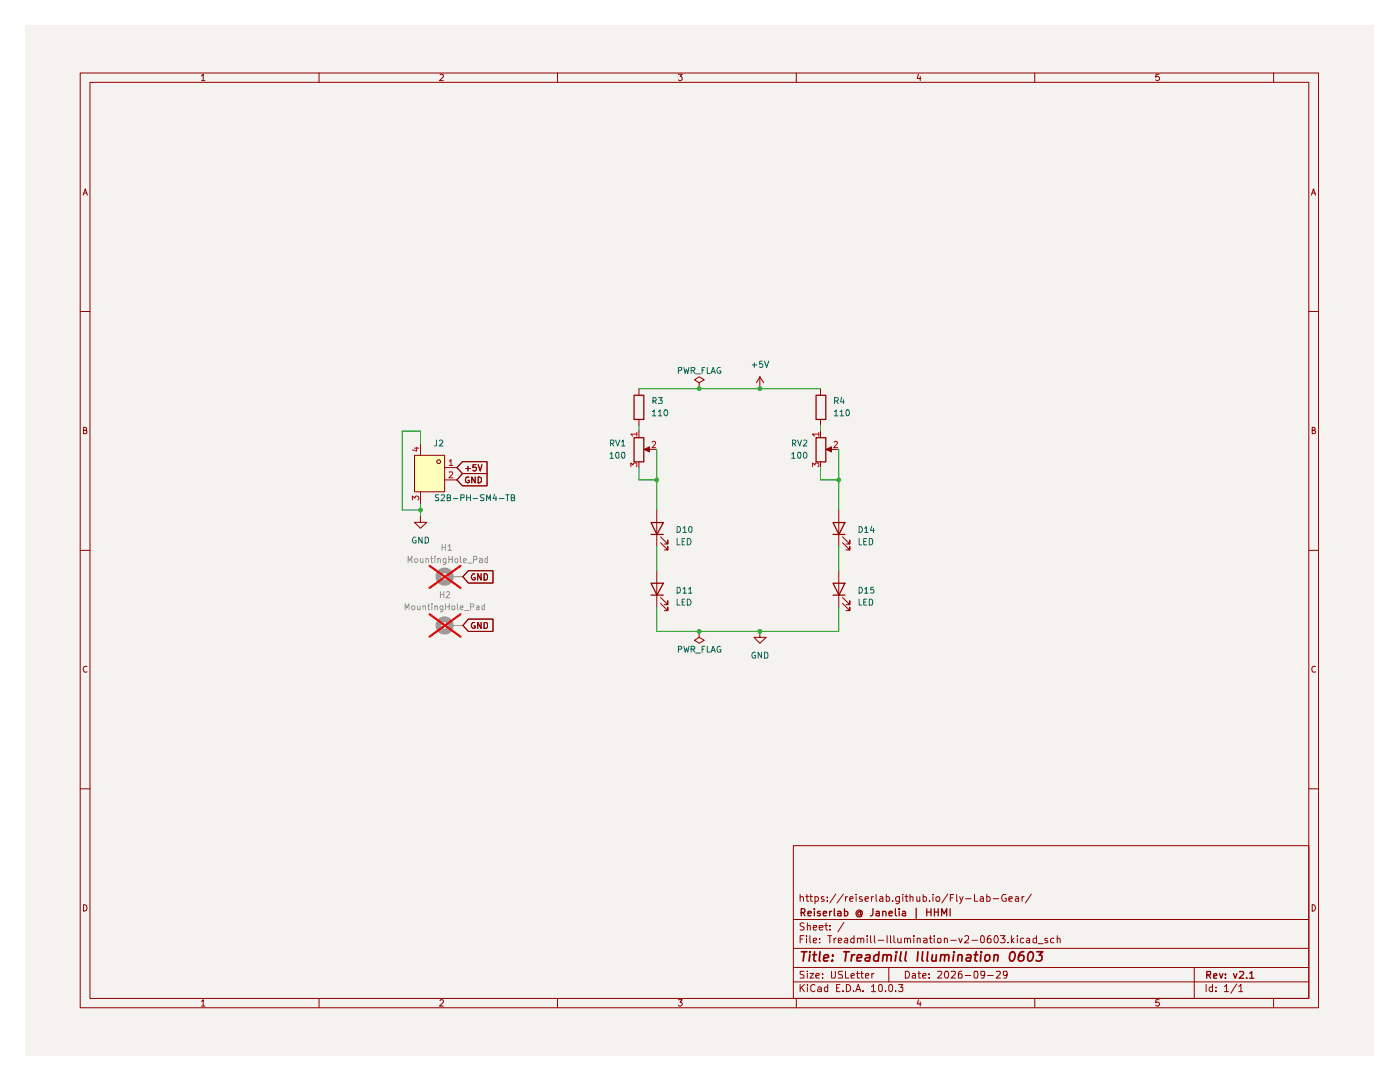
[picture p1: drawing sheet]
(kicad_sch
 (version 20260306)
 (generator "eeschema")
 (generator_version "10.0")
 (paper "USLetter")
 (title_block
  (title "Treadmill Illumination 0603")
  (date "2026-09-29")
  (rev "v2.1")
  (company "Reiserlab @ Janelia | HHMI")
  (comment 1 "https://reiserlab.github.io/Fly-Lab-Gear/"))
 (lib_symbols
  (symbol "Device:LED"
   (pin_numbers (hide yes))
   (pin_names
    (offset 1.016) (hide yes)) (exclude_from_sim no) (in_bom yes) (on_board yes)
   (in_pos_files yes)
   (duplicate_pin_numbers_are_jumpers no)
   (property "Reference" "D" (at 0 2.54 0) (show_name no) (do_not_autoplace no) (effects (font (size 1.27 1.27))))
   (property "Value" "LED" (at 0 -2.54 0) (show_name no) (do_not_autoplace no) (effects (font (size 1.27 1.27))))
   (property "Footprint" "" (at 0 0 0) (show_name no) (do_not_autoplace no) (hide yes) (effects (font (size 1.27 1.27))))
   (property "Datasheet" "" (at 0 0 0) (show_name no) (do_not_autoplace no) (hide yes) (effects (font (size 1.27 1.27))))
   (property "Description" "Light emitting diode" (at 0 0 0) (show_name no) (do_not_autoplace no) (hide yes) (effects (font (size 1.27 1.27))))
   (property "Sim.Pins" "1=K 2=A" (at 0 0 0) (show_name no) (do_not_autoplace no) (hide yes) (effects (font (size 1.27 1.27))))
   (symbol "LED_0_1"
    (polyline (pts (xy -3.048 -0.762) (xy -4.572 -2.286) (xy -3.81 -2.286) (xy -4.572 -2.286) (xy -4.572 -1.524)) (stroke (width 0) (type default)) (fill (type none)))
    (polyline (pts (xy -1.778 -0.762) (xy -3.302 -2.286) (xy -2.54 -2.286) (xy -3.302 -2.286) (xy -3.302 -1.524)) (stroke (width 0) (type default)) (fill (type none)))
    (polyline (pts (xy -1.27 0) (xy 1.27 0)) (stroke (width 0) (type default)) (fill (type none)))
    (polyline (pts (xy -1.27 -1.27) (xy -1.27 1.27)) (stroke (width 0.254) (type default)) (fill (type none)))
    (polyline (pts (xy 1.27 -1.27) (xy 1.27 1.27) (xy -1.27 0) (xy 1.27 -1.27)) (stroke (width 0.254) (type default)) (fill (type none))))
   (symbol "LED_1_1"
    (pin passive line (at -3.81 0 0) (length 2.54) (name "K" (effects (font (size 1.27 1.27)))) (number "1" (effects (font (size 1.27 1.27)))))
    (pin passive line (at 3.81 0 180) (length 2.54) (name "A" (effects (font (size 1.27 1.27)))) (number "2" (effects (font (size 1.27 1.27))))))
   (embedded_fonts no))
  (symbol "Device:R"
   (pin_numbers (hide yes))
   (pin_names
    (offset 0)) (exclude_from_sim no) (in_bom yes) (on_board yes)
   (in_pos_files yes)
   (duplicate_pin_numbers_are_jumpers no)
   (property "Reference" "R" (at 2.032 0 90) (show_name no) (do_not_autoplace no) (effects (font (size 1.27 1.27))))
   (property "Value" "R" (at 0 0 90) (show_name no) (do_not_autoplace no) (effects (font (size 1.27 1.27))))
   (property "Footprint" "" (at -1.778 0 90) (show_name no) (do_not_autoplace no) (hide yes) (effects (font (size 1.27 1.27))))
   (property "Datasheet" "" (at 0 0 0) (show_name no) (do_not_autoplace no) (hide yes) (effects (font (size 1.27 1.27))))
   (property "Description" "Resistor" (at 0 0 0) (show_name no) (do_not_autoplace no) (hide yes) (effects (font (size 1.27 1.27))))
   (symbol "R_0_1"
    (rectangle (start -1.016 -2.54) (end 1.016 2.54) (stroke (width 0.254) (type default)) (fill (type none))))
   (symbol "R_1_1"
    (pin passive line (at 0 3.81 270) (length 1.27) (name "" (effects (font (size 1.27 1.27)))) (number "1" (effects (font (size 1.27 1.27)))))
    (pin passive line (at 0 -3.81 90) (length 1.27) (name "" (effects (font (size 1.27 1.27)))) (number "2" (effects (font (size 1.27 1.27))))))
   (embedded_fonts no))
  (symbol "Device:R_Potentiometer"
   (pin_names
    (offset 1.016) (hide yes)) (exclude_from_sim no) (in_bom yes) (on_board yes)
   (in_pos_files yes)
   (duplicate_pin_numbers_are_jumpers no)
   (property "Reference" "RV" (at -4.445 0 90) (show_name no) (do_not_autoplace no) (effects (font (size 1.27 1.27))))
   (property "Value" "R_Potentiometer" (at -2.54 0 90) (show_name no) (do_not_autoplace no) (effects (font (size 1.27 1.27))))
   (property "Footprint" "" (at 0 0 0) (show_name no) (do_not_autoplace no) (hide yes) (effects (font (size 1.27 1.27))))
   (property "Datasheet" "" (at 0 0 0) (show_name no) (do_not_autoplace no) (hide yes) (effects (font (size 1.27 1.27))))
   (property "Description" "Potentiometer" (at 0 0 0) (show_name no) (do_not_autoplace no) (hide yes) (effects (font (size 1.27 1.27))))
   (property "Sim.Device" "R" (at 0 0 0) (show_name no) (do_not_autoplace no) (hide yes) (effects (font (size 1.27 1.27))))
   (property "Sim.Type" "POT" (at 0 0 0) (show_name no) (do_not_autoplace no) (hide yes) (effects (font (size 1.27 1.27))))
   (property "Sim.Pins" "1=r0 2=wiper 3=r1" (at 0 0 0) (show_name no) (do_not_autoplace no) (hide yes) (effects (font (size 1.27 1.27))))
   (symbol "R_Potentiometer_0_1"
    (rectangle (start 1.016 2.54) (end -1.016 -2.54) (stroke (width 0.254) (type default)) (fill (type none)))
    (polyline (pts (xy 1.143 0) (xy 2.286 0.508) (xy 2.286 -0.508) (xy 1.143 0)) (stroke (width 0) (type default)) (fill (type outline)))
    (polyline (pts (xy 2.54 0) (xy 1.524 0)) (stroke (width 0) (type default)) (fill (type none))))
   (symbol "R_Potentiometer_1_1"
    (pin passive line (at 0 3.81 270) (length 1.27) (name "1" (effects (font (size 1.27 1.27)))) (number "1" (effects (font (size 1.27 1.27)))))
    (pin passive line (at 3.81 0 180) (length 1.27) (name "2" (effects (font (size 1.27 1.27)))) (number "2" (effects (font (size 1.27 1.27)))))
    (pin passive line (at 0 -3.81 90) (length 1.27) (name "3" (effects (font (size 1.27 1.27)))) (number "3" (effects (font (size 1.27 1.27))))))
   (embedded_fonts no))
  (symbol "Mechanical:MountingHole_Pad"
   (pin_numbers (hide yes))
   (pin_names
    (offset 1.016) (hide yes)) (exclude_from_sim no) (in_bom no) (on_board yes)
   (in_pos_files yes)
   (duplicate_pin_numbers_are_jumpers no)
   (property "Reference" "H" (at 0 6.35 0) (show_name no) (do_not_autoplace no) (effects (font (size 1.27 1.27))))
   (property "Value" "MountingHole_Pad" (at 0 4.445 0) (show_name no) (do_not_autoplace no) (effects (font (size 1.27 1.27))))
   (property "Footprint" "" (at 0 0 0) (show_name no) (do_not_autoplace no) (hide yes) (effects (font (size 1.27 1.27))))
   (property "Datasheet" "" (at 0 0 0) (show_name no) (do_not_autoplace no) (hide yes) (effects (font (size 1.27 1.27))))
   (property "Description" "Mounting Hole with connection" (at 0 0 0) (show_name no) (do_not_autoplace no) (hide yes) (effects (font (size 1.27 1.27))))
   (symbol "MountingHole_Pad_0_1"
    (circle (center 0 1.27) (radius 1.27) (stroke (width 1.27) (type default)) (fill (type none))))
   (symbol "MountingHole_Pad_1_1"
    (pin input line (at 0 -2.54 90) (length 2.54) (name "1" (effects (font (size 1.27 1.27)))) (number "1" (effects (font (size 1.27 1.27))))))
   (embedded_fonts no))
  (symbol "connector-C295747:S2B-PH-SM4-TB"
   (pin_names
    (offset 1.016) (hide yes)) (exclude_from_sim no) (in_bom yes) (on_board yes)
   (in_pos_files yes)
   (duplicate_pin_numbers_are_jumpers no)
   (property "Reference" "J" (at 0 11.43 0) (show_name no) (do_not_autoplace no) (effects (font (size 1.27 1.27))))
   (property "Value" "S2B-PH-SM4-TB" (at 0 -11.43 0) (show_name no) (do_not_autoplace no) (effects (font (size 1.27 1.27))))
   (property "Footprint" "connector-C295747:CONN-SMD_P2.00_S2B-PH-SM4-TB-LF-SN" (at 0 -13.97 0) (show_name no) (do_not_autoplace no) (hide yes) (effects (font (size 1.27 1.27))))
   (property "Datasheet" "https://lcsc.com/product-detail/_JST-Sales-America_S2B-PH-SM4-TB-LF-SN_JST-Sales-America-S2B-PH-SM4-TB-LF-SN_C295747.html" (at 0 -16.51 0) (show_name no) (do_not_autoplace no) (hide yes) (effects (font (size 1.27 1.27))))
   (property "Description" "" (at 0 0 0) (show_name no) (do_not_autoplace no) (hide yes) (effects (font (size 1.27 1.27))))
   (property "Manufacturer" "JST" (at 0 -19.05 0) (show_name no) (do_not_autoplace no) (hide yes) (effects (font (size 1.27 1.27))))
   (property "MPN" "S2B-PH-SM4-TB(LF)(SN)" (at 0 -21.59 0) (show_name no) (do_not_autoplace no) (hide yes) (effects (font (size 1.27 1.27))))
   (property "LCSC" "C295747" (at 0 -24.13 0) (show_name no) (do_not_autoplace no) (hide yes) (effects (font (size 1.27 1.27))))
   (symbol "S2B-PH-SM4-TB_0_1"
    (rectangle (start -1.27 3.81) (end 5.08 -3.81) (stroke (width 0) (type default)) (fill (type background)))
    (circle (center 0 2.54) (radius 0.38) (stroke (width 0) (type default)) (fill (type none)))
    (pin passive line (at -3.81 1.27 0) (length 2.54) (name "1" (effects (font (size 1.27 1.27)))) (number "1" (effects (font (size 1.27 1.27)))))
    (pin passive line (at -3.81 -1.27 0) (length 2.54) (name "2" (effects (font (size 1.27 1.27)))) (number "2" (effects (font (size 1.27 1.27)))))
    (pin passive line (at 3.81 -6.35 90) (length 2.54) (name "3" (effects (font (size 1.27 1.27)))) (number "3" (effects (font (size 1.27 1.27)))))
    (pin passive line (at 3.81 6.35 270) (length 2.54) (name "4" (effects (font (size 1.27 1.27)))) (number "4" (effects (font (size 1.27 1.27))))))
   (embedded_fonts no))
  (symbol "power:+5V"
   (power global)
   (pin_numbers (hide yes))
   (pin_names
    (offset 0) (hide yes)) (exclude_from_sim no) (in_bom yes) (on_board yes)
   (in_pos_files yes)
   (duplicate_pin_numbers_are_jumpers no)
   (property "Reference" "#PWR" (at 0 -3.81 0) (show_name no) (do_not_autoplace no) (hide yes) (effects (font (size 1.27 1.27))))
   (property "Value" "+5V" (at 0 3.556 0) (show_name no) (do_not_autoplace no) (effects (font (size 1.27 1.27))))
   (property "Footprint" "" (at 0 0 0) (show_name no) (do_not_autoplace no) (hide yes) (effects (font (size 1.27 1.27))))
   (property "Datasheet" "" (at 0 0 0) (show_name no) (do_not_autoplace no) (hide yes) (effects (font (size 1.27 1.27))))
   (property "Description" "Power symbol creates a global label with name \"+5V\"" (at 0 0 0) (show_name no) (do_not_autoplace no) (hide yes) (effects (font (size 1.27 1.27))))
   (symbol "+5V_0_1"
    (polyline (pts (xy -0.762 1.27) (xy 0 2.54)) (stroke (width 0) (type default)) (fill (type none)))
    (polyline (pts (xy 0 2.54) (xy 0.762 1.27)) (stroke (width 0) (type default)) (fill (type none)))
    (polyline (pts (xy 0 0) (xy 0 2.54)) (stroke (width 0) (type default)) (fill (type none))))
   (symbol "+5V_1_1"
    (pin power_in line (at 0 0 90) (length 0) (name "" (effects (font (size 1.27 1.27)))) (number "1" (effects (font (size 1.27 1.27))))))
   (embedded_fonts no))
  (symbol "power:GND"
   (power global)
   (pin_numbers (hide yes))
   (pin_names
    (offset 0) (hide yes)) (exclude_from_sim no) (in_bom yes) (on_board yes)
   (in_pos_files yes)
   (duplicate_pin_numbers_are_jumpers no)
   (property "Reference" "#PWR" (at 0 -6.35 0) (show_name no) (do_not_autoplace no) (hide yes) (effects (font (size 1.27 1.27))))
   (property "Value" "GND" (at 0 -3.81 0) (show_name no) (do_not_autoplace no) (effects (font (size 1.27 1.27))))
   (property "Footprint" "" (at 0 0 0) (show_name no) (do_not_autoplace no) (hide yes) (effects (font (size 1.27 1.27))))
   (property "Datasheet" "" (at 0 0 0) (show_name no) (do_not_autoplace no) (hide yes) (effects (font (size 1.27 1.27))))
   (property "Description" "Power symbol creates a global label with name \"GND\" , ground" (at 0 0 0) (show_name no) (do_not_autoplace no) (hide yes) (effects (font (size 1.27 1.27))))
   (symbol "GND_0_1"
    (polyline (pts (xy 0 0) (xy 0 -1.27) (xy 1.27 -1.27) (xy 0 -2.54) (xy -1.27 -1.27) (xy 0 -1.27)) (stroke (width 0) (type default)) (fill (type none))))
   (symbol "GND_1_1"
    (pin power_in line (at 0 0 270) (length 0) (name "" (effects (font (size 1.27 1.27)))) (number "1" (effects (font (size 1.27 1.27))))))
   (embedded_fonts no))
  (symbol "power:PWR_FLAG"
   (power global)
   (pin_numbers (hide yes))
   (pin_names
    (offset 0) (hide yes)) (exclude_from_sim no) (in_bom yes) (on_board yes)
   (in_pos_files yes)
   (duplicate_pin_numbers_are_jumpers no)
   (property "Reference" "#FLG" (at 0 1.905 0) (show_name no) (do_not_autoplace no) (hide yes) (effects (font (size 1.27 1.27))))
   (property "Value" "PWR_FLAG" (at 0 3.81 0) (show_name no) (do_not_autoplace no) (effects (font (size 1.27 1.27))))
   (property "Footprint" "" (at 0 0 0) (show_name no) (do_not_autoplace no) (hide yes) (effects (font (size 1.27 1.27))))
   (property "Datasheet" "" (at 0 0 0) (show_name no) (do_not_autoplace no) (hide yes) (effects (font (size 1.27 1.27))))
   (property "Description" "Special symbol for telling ERC where power comes from" (at 0 0 0) (show_name no) (do_not_autoplace no) (hide yes) (effects (font (size 1.27 1.27))))
   (symbol "PWR_FLAG_0_0"
    (pin power_out line (at 0 0 90) (length 0) (name "" (effects (font (size 1.27 1.27)))) (number "1" (effects (font (size 1.27 1.27))))))
   (symbol "PWR_FLAG_0_1"
    (polyline (pts (xy 0 0) (xy 0 1.27) (xy -1.016 1.905) (xy 0 2.54) (xy 1.016 1.905) (xy 0 1.27)) (stroke (width 0) (type default)) (fill (type none))))
   (embedded_fonts no)))
 (junction
  (at 81.28 101.6)
  (diameter 0)
  (color 0 0 0 0))
 (junction
  (at 168.91 95.25)
  (diameter 0)
  (color 0 0 0 0))
 (junction
  (at 139.7 76.2)
  (diameter 0)
  (color 0 0 0 0))
 (junction
  (at 152.4 127)
  (diameter 0)
  (color 0 0 0 0))
 (junction
  (at 152.4 76.2)
  (diameter 0)
  (color 0 0 0 0))
 (junction
  (at 130.81 95.25)
  (diameter 0)
  (color 0 0 0 0))
 (junction
  (at 139.7 127)
  (diameter 0)
  (color 0 0 0 0))
 (wire
  (pts (xy 130.81 109.22) (xy 130.81 114.3))
  (stroke (width 0) (type default)))
 (wire
  (pts (xy 130.81 88.9) (xy 130.81 101.6))
  (stroke (width 0) (type default)))
 (wire
  (pts (xy 130.81 121.92) (xy 130.81 127))
  (stroke (width 0) (type default)))
 (wire
  (pts (xy 139.7 76.2) (xy 152.4 76.2))
  (stroke (width 0) (type default)))
 (wire
  (pts (xy 168.91 88.9) (xy 168.91 101.6))
  (stroke (width 0) (type default)))
 (wire
  (pts (xy 127 95.25) (xy 130.81 95.25))
  (stroke (width 0) (type default)))
 (wire
  (pts (xy 81.28 100.33) (xy 81.28 102.87))
  (stroke (width 0) (type default)))
 (wire
  (pts (xy 165.1 92.71) (xy 165.1 95.25))
  (stroke (width 0) (type default)))
 (wire
  (pts (xy 139.7 127) (xy 152.4 127))
  (stroke (width 0) (type default)))
 (wire
  (pts (xy 77.47 101.6) (xy 81.28 101.6))
  (stroke (width 0) (type default)))
 (wire
  (pts (xy 152.4 76.2) (xy 165.1 76.2))
  (stroke (width 0) (type default)))
 (wire
  (pts (xy 152.4 127) (xy 168.91 127))
  (stroke (width 0) (type default)))
 (wire
  (pts (xy 165.1 83.82) (xy 165.1 85.09))
  (stroke (width 0) (type default)))
 (wire
  (pts (xy 168.91 121.92) (xy 168.91 127))
  (stroke (width 0) (type default)))
 (wire
  (pts (xy 165.1 95.25) (xy 168.91 95.25))
  (stroke (width 0) (type default)))
 (wire
  (pts (xy 168.91 109.22) (xy 168.91 114.3))
  (stroke (width 0) (type default)))
 (wire
  (pts (xy 127 76.2) (xy 139.7 76.2))
  (stroke (width 0) (type default)))
 (wire
  (pts (xy 81.28 85.09) (xy 77.47 85.09))
  (stroke (width 0) (type default)))
 (wire
  (pts (xy 77.47 85.09) (xy 77.47 101.6))
  (stroke (width 0) (type default)))
 (wire
  (pts (xy 81.28 87.63) (xy 81.28 85.09))
  (stroke (width 0) (type default)))
 (wire
  (pts (xy 130.81 127) (xy 139.7 127))
  (stroke (width 0) (type default)))
 (wire
  (pts (xy 127 92.71) (xy 127 95.25))
  (stroke (width 0) (type default)))
 (wire
  (pts (xy 127 83.82) (xy 127 85.09))
  (stroke (width 0) (type default)))
 (global_label "+5V"
  (shape input)
  (at 88.9 92.71 0)
  (fields_autoplaced yes)
  (effects (font (size 1.27 1.27)) (justify left))
  (property "Intersheetrefs" "${INTERSHEET_REFS}" (at 95.7557 92.71 0) (hide yes) (show_name no) (do_not_autoplace no) (effects (font (size 1.27 1.27)) (justify left))))
 (global_label "GND"
  (shape input)
  (at 90.17 125.73 0)
  (fields_autoplaced yes)
  (effects (font (size 1.27 1.27)) (justify left))
  (property "Intersheetrefs" "${INTERSHEET_REFS}" (at 97.0257 125.73 0) (hide yes) (show_name no) (do_not_autoplace no) (effects (font (size 1.27 1.27)) (justify left))))
 (global_label "GND"
  (shape input)
  (at 90.17 115.57 0)
  (fields_autoplaced yes)
  (effects (font (size 1.27 1.27)) (justify left))
  (property "Intersheetrefs" "${INTERSHEET_REFS}" (at 97.0257 115.57 0) (hide yes) (show_name no) (do_not_autoplace no) (effects (font (size 1.27 1.27)) (justify left))))
 (global_label "GND"
  (shape input)
  (at 88.9 95.25 0)
  (fields_autoplaced yes)
  (effects (font (size 1.27 1.27)) (justify left))
  (property "Intersheetrefs" "${INTERSHEET_REFS}" (at 95.7557 95.25 0) (hide yes) (show_name no) (do_not_autoplace no) (effects (font (size 1.27 1.27)) (justify left))))
 (symbol
  (lib_id "power:+5V")
  (at 152.4 76.2 0)
  (unit 1)
  (body_style 1)
  (exclude_from_sim no)
  (in_bom yes)
  (on_board yes)
  (in_pos_files yes)
  (dnp no)
  (fields_autoplaced yes)
  (property "Reference" "#PWR03" (at 152.4 80.01 0) (hide yes) (show_name no) (do_not_autoplace no) (effects (font (size 1.27 1.27))))
  (property "Value" "+5V" (at 152.4 71.12 0) (show_name no) (do_not_autoplace no) (effects (font (size 1.27 1.27))))
  (property "Footprint" "" (at 152.4 76.2 0) (hide yes) (show_name no) (do_not_autoplace no) (effects (font (size 1.27 1.27))))
  (property "Datasheet" "" (at 152.4 76.2 0) (hide yes) (show_name no) (do_not_autoplace no) (effects (font (size 1.27 1.27))))
  (property "Description" "Power symbol creates a global label with name \"+5V\"" (at 152.4 76.2 0) (hide yes) (show_name no) (do_not_autoplace no) (effects (font (size 1.27 1.27))))
  (pin "1"))
 (symbol
  (lib_id "power:GND")
  (at 152.4 127 0)
  (unit 1)
  (body_style 1)
  (exclude_from_sim no)
  (in_bom yes)
  (on_board yes)
  (in_pos_files yes)
  (dnp no)
  (fields_autoplaced yes)
  (property "Reference" "#PWR01" (at 152.4 133.35 0) (hide yes) (show_name no) (do_not_autoplace no) (effects (font (size 1.27 1.27))))
  (property "Value" "GND" (at 152.4 132.08 0) (show_name no) (do_not_autoplace no) (effects (font (size 1.27 1.27))))
  (property "Footprint" "" (at 152.4 127 0) (hide yes) (show_name no) (do_not_autoplace no) (effects (font (size 1.27 1.27))))
  (property "Datasheet" "" (at 152.4 127 0) (hide yes) (show_name no) (do_not_autoplace no) (effects (font (size 1.27 1.27))))
  (property "Description" "Power symbol creates a global label with name \"GND\" , ground" (at 152.4 127 0) (hide yes) (show_name no) (do_not_autoplace no) (effects (font (size 1.27 1.27))))
  (pin "1"))
 (symbol
  (lib_id "Device:R")
  (at 127 80.01 0)
  (unit 1)
  (body_style 1)
  (exclude_from_sim no)
  (in_bom yes)
  (on_board yes)
  (in_pos_files yes)
  (dnp no)
  (fields_autoplaced yes)
  (property "Reference" "R3" (at 129.54 78.7399 0) (show_name no) (do_not_autoplace no) (effects (font (size 1.27 1.27)) (justify left)))
  (property "Value" "110" (at 129.54 81.2799 0) (show_name no) (do_not_autoplace no) (effects (font (size 1.27 1.27)) (justify left)))
  (property "Footprint" "Resistor_SMD:R_1206_3216Metric_Pad1.30x1.75mm_HandSolder" (at 125.222 80.01 90) (hide yes) (show_name no) (do_not_autoplace no) (effects (font (size 1.27 1.27))))
  (property "Datasheet" "" (at 127 80.01 0) (hide yes) (show_name no) (do_not_autoplace no) (effects (font (size 1.27 1.27))))
  (property "Description" "Resistor" (at 127 80.01 0) (hide yes) (show_name no) (do_not_autoplace no) (effects (font (size 1.27 1.27))))
  (property "LCSC" "C2933579" (at 127 80.01 0) (hide yes) (show_name no) (do_not_autoplace no) (effects (font (size 1.27 1.27))))
  (pin "2")
  (pin "1"))
 (symbol
  (lib_id "connector-C295747:S2B-PH-SM4-TB")
  (at 85.09 93.98 0)
  (mirror y)
  (unit 1)
  (body_style 1)
  (exclude_from_sim no)
  (in_bom yes)
  (on_board yes)
  (in_pos_files yes)
  (dnp no)
  (property "Reference" "J2" (at 85.09 87.63 0) (show_name no) (do_not_autoplace no) (effects (font (size 1.27 1.27))))
  (property "Value" "S2B-PH-SM4-TB" (at 92.71 99.06 0) (show_name no) (do_not_autoplace no) (effects (font (size 1.27 1.27))))
  (property "Footprint" "connector-C295747:CONN-SMD_P2.00_S2B-PH-SM4-TB-LF-SN" (at 85.09 93.98 0) (hide yes) (show_name no) (do_not_autoplace no) (effects (font (size 1.27 1.27))))
  (property "Datasheet" "https://lcsc.com/product-detail/_JST-Sales-America_S2B-PH-SM4-TB-LF-SN_JST-Sales-America-S2B-PH-SM4-TB-LF-SN_C295747.html" (at 85.09 93.98 0) (hide yes) (show_name no) (do_not_autoplace no) (effects (font (size 1.27 1.27))))
  (property "Description" "" (at 85.09 93.98 0) (hide yes) (show_name no) (do_not_autoplace no) (effects (font (size 1.27 1.27))))
  (property "Manufacturer" "JST" (at 85.09 93.98 0) (hide yes) (show_name no) (do_not_autoplace no) (effects (font (size 1.27 1.27))))
  (property "MPN" "S2B-PH-SM4-TB(LF)(SN)" (at 85.09 93.98 0) (hide yes) (show_name no) (do_not_autoplace no) (effects (font (size 1.27 1.27))))
  (property "LCSC" "C295747" (at 85.09 93.98 0) (hide yes) (show_name no) (do_not_autoplace no) (effects (font (size 1.27 1.27))))
  (pin "1")
  (pin "2")
  (pin "3")
  (pin "4"))
 (symbol
  (lib_id "Mechanical:MountingHole_Pad")
  (at 87.63 125.73 90)
  (unit 1)
  (body_style 1)
  (exclude_from_sim no)
  (in_bom no)
  (on_board yes)
  (in_pos_files yes)
  (dnp yes)
  (fields_autoplaced yes)
  (property "Reference" "H2" (at 86.36 119.38 90) (show_name no) (do_not_autoplace no) (effects (font (size 1.27 1.27))))
  (property "Value" "MountingHole_Pad" (at 86.36 121.92 90) (show_name no) (do_not_autoplace no) (effects (font (size 1.27 1.27))))
  (property "Footprint" "MountingHole:MountingHole_2.2mm_M2_Pad" (at 87.63 125.73 0) (hide yes) (show_name no) (do_not_autoplace no) (effects (font (size 1.27 1.27))))
  (property "Datasheet" "" (at 87.63 125.73 0) (hide yes) (show_name no) (do_not_autoplace no) (effects (font (size 1.27 1.27))))
  (property "Description" "Mounting Hole with connection" (at 87.63 125.73 0) (hide yes) (show_name no) (do_not_autoplace no) (effects (font (size 1.27 1.27))))
  (pin "1"))
 (symbol
  (lib_id "Device:R")
  (at 165.1 80.01 0)
  (unit 1)
  (body_style 1)
  (exclude_from_sim no)
  (in_bom yes)
  (on_board yes)
  (in_pos_files yes)
  (dnp no)
  (fields_autoplaced yes)
  (property "Reference" "R4" (at 167.64 78.7399 0) (show_name no) (do_not_autoplace no) (effects (font (size 1.27 1.27)) (justify left)))
  (property "Value" "110" (at 167.64 81.2799 0) (show_name no) (do_not_autoplace no) (effects (font (size 1.27 1.27)) (justify left)))
  (property "Footprint" "Resistor_SMD:R_1206_3216Metric_Pad1.30x1.75mm_HandSolder" (at 163.322 80.01 90) (hide yes) (show_name no) (do_not_autoplace no) (effects (font (size 1.27 1.27))))
  (property "Datasheet" "" (at 165.1 80.01 0) (hide yes) (show_name no) (do_not_autoplace no) (effects (font (size 1.27 1.27))))
  (property "Description" "Resistor" (at 165.1 80.01 0) (hide yes) (show_name no) (do_not_autoplace no) (effects (font (size 1.27 1.27))))
  (property "LCSC" "C2933579" (at 165.1 80.01 0) (hide yes) (show_name no) (do_not_autoplace no) (effects (font (size 1.27 1.27))))
  (pin "1")
  (pin "2"))
 (symbol
  (lib_id "power:GND")
  (at 81.28 102.87 0)
  (unit 1)
  (body_style 1)
  (exclude_from_sim no)
  (in_bom yes)
  (on_board yes)
  (in_pos_files yes)
  (dnp no)
  (fields_autoplaced yes)
  (property "Reference" "#PWR02" (at 81.28 109.22 0) (hide yes) (show_name no) (do_not_autoplace no) (effects (font (size 1.27 1.27))))
  (property "Value" "GND" (at 81.28 107.95 0) (show_name no) (do_not_autoplace no) (effects (font (size 1.27 1.27))))
  (property "Footprint" "" (at 81.28 102.87 0) (hide yes) (show_name no) (do_not_autoplace no) (effects (font (size 1.27 1.27))))
  (property "Datasheet" "" (at 81.28 102.87 0) (hide yes) (show_name no) (do_not_autoplace no) (effects (font (size 1.27 1.27))))
  (property "Description" "Power symbol creates a global label with name \"GND\" , ground" (at 81.28 102.87 0) (hide yes) (show_name no) (do_not_autoplace no) (effects (font (size 1.27 1.27))))
  (pin "1"))
 (symbol
  (lib_id "Device:R_Potentiometer")
  (at 165.1 88.9 0)
  (unit 1)
  (body_style 1)
  (exclude_from_sim no)
  (in_bom yes)
  (on_board yes)
  (in_pos_files yes)
  (dnp no)
  (fields_autoplaced yes)
  (property "Reference" "RV2" (at 162.56 87.6299 0) (show_name no) (do_not_autoplace no) (effects (font (size 1.27 1.27)) (justify right)))
  (property "Value" "100" (at 162.56 90.1699 0) (show_name no) (do_not_autoplace no) (effects (font (size 1.27 1.27)) (justify right)))
  (property "Footprint" "potentiometer-C48997897:C48997897" (at 165.1 88.9 0) (hide yes) (show_name no) (do_not_autoplace no) (effects (font (size 1.27 1.27))))
  (property "Datasheet" "" (at 165.1 88.9 0) (hide yes) (show_name no) (do_not_autoplace no) (effects (font (size 1.27 1.27))))
  (property "Description" "Potentiometer" (at 165.1 88.9 0) (hide yes) (show_name no) (do_not_autoplace no) (effects (font (size 1.27 1.27))))
  (property "Sim.Device" "R" (at 165.1 88.9 0) (hide yes) (show_name no) (do_not_autoplace no) (effects (font (size 1.27 1.27))))
  (property "Sim.Type" "POT" (at 165.1 88.9 0) (hide yes) (show_name no) (do_not_autoplace no) (effects (font (size 1.27 1.27))))
  (property "Sim.Pins" "1=r0 2=wiper 3=r1" (at 165.1 88.9 0) (hide yes) (show_name no) (do_not_autoplace no) (effects (font (size 1.27 1.27))))
  (property "LCSC" "C52033642" (at 165.1 88.9 0) (hide yes) (show_name no) (do_not_autoplace no) (effects (font (size 1.27 1.27))))
  (pin "3")
  (pin "2")
  (pin "1"))
 (symbol
  (lib_id "Device:LED")
  (at 168.91 118.11 90)
  (unit 1)
  (body_style 1)
  (exclude_from_sim no)
  (in_bom yes)
  (on_board yes)
  (in_pos_files yes)
  (dnp no)
  (fields_autoplaced yes)
  (property "Reference" "D15" (at 172.72 118.4274 90) (show_name no) (do_not_autoplace no) (effects (font (size 1.27 1.27)) (justify right)))
  (property "Value" "LED" (at 172.72 120.9674 90) (show_name no) (do_not_autoplace no) (effects (font (size 1.27 1.27)) (justify right)))
  (property "Footprint" "LED_SMD:LED_0603_1608Metric_Pad1.05x0.95mm_HandSolder" (at 168.91 118.11 0) (hide yes) (show_name no) (do_not_autoplace no) (effects (font (size 1.27 1.27))))
  (property "Datasheet" "" (at 168.91 118.11 0) (hide yes) (show_name no) (do_not_autoplace no) (effects (font (size 1.27 1.27))))
  (property "Description" "Light emitting diode" (at 168.91 118.11 0) (hide yes) (show_name no) (do_not_autoplace no) (effects (font (size 1.27 1.27))))
  (property "Sim.Pins" "1=K 2=A" (at 168.91 118.11 0) (hide yes) (show_name no) (do_not_autoplace no) (effects (font (size 1.27 1.27))))
  (property "Digikey" "" (at 168.91 118.11 90) (hide yes) (show_name no) (do_not_autoplace no) (effects (font (size 1.27 1.27))))
  (property "LCSC" "C965885" (at 168.91 118.11 90) (hide yes) (show_name no) (do_not_autoplace no) (effects (font (size 1.27 1.27))))
  (pin "1")
  (pin "2"))
 (symbol
  (lib_id "power:PWR_FLAG")
  (at 139.7 76.2 0)
  (unit 1)
  (body_style 1)
  (exclude_from_sim no)
  (in_bom yes)
  (on_board yes)
  (in_pos_files yes)
  (dnp no)
  (property "Reference" "#FLG01" (at 139.7 74.295 0) (hide yes) (show_name no) (do_not_autoplace no) (effects (font (size 1.27 1.27))))
  (property "Value" "PWR_FLAG" (at 139.7 72.39 0) (show_name no) (do_not_autoplace no) (effects (font (size 1.27 1.27))))
  (property "Footprint" "" (at 139.7 76.2 0) (hide yes) (show_name no) (do_not_autoplace no) (effects (font (size 1.27 1.27))))
  (property "Datasheet" "" (at 139.7 76.2 0) (hide yes) (show_name no) (do_not_autoplace no) (effects (font (size 1.27 1.27))))
  (property "Description" "Special symbol for telling ERC where power comes from" (at 139.7 76.2 0) (hide yes) (show_name no) (do_not_autoplace no) (effects (font (size 1.27 1.27))))
  (pin "1"))
 (symbol
  (lib_id "Device:LED")
  (at 130.81 105.41 90)
  (unit 1)
  (body_style 1)
  (exclude_from_sim no)
  (in_bom yes)
  (on_board yes)
  (in_pos_files yes)
  (dnp no)
  (fields_autoplaced yes)
  (property "Reference" "D10" (at 134.62 105.7274 90) (show_name no) (do_not_autoplace no) (effects (font (size 1.27 1.27)) (justify right)))
  (property "Value" "LED" (at 134.62 108.2674 90) (show_name no) (do_not_autoplace no) (effects (font (size 1.27 1.27)) (justify right)))
  (property "Footprint" "LED_SMD:LED_0603_1608Metric_Pad1.05x0.95mm_HandSolder" (at 130.81 105.41 0) (hide yes) (show_name no) (do_not_autoplace no) (effects (font (size 1.27 1.27))))
  (property "Datasheet" "" (at 130.81 105.41 0) (hide yes) (show_name no) (do_not_autoplace no) (effects (font (size 1.27 1.27))))
  (property "Description" "Light emitting diode" (at 130.81 105.41 0) (hide yes) (show_name no) (do_not_autoplace no) (effects (font (size 1.27 1.27))))
  (property "Sim.Pins" "1=K 2=A" (at 130.81 105.41 0) (hide yes) (show_name no) (do_not_autoplace no) (effects (font (size 1.27 1.27))))
  (property "Digikey" "" (at 130.81 105.41 90) (hide yes) (show_name no) (do_not_autoplace no) (effects (font (size 1.27 1.27))))
  (property "LCSC" "C965885" (at 130.81 105.41 90) (hide yes) (show_name no) (do_not_autoplace no) (effects (font (size 1.27 1.27))))
  (pin "1")
  (pin "2"))
 (symbol
  (lib_id "Mechanical:MountingHole_Pad")
  (at 87.63 115.57 90)
  (unit 1)
  (body_style 1)
  (exclude_from_sim no)
  (in_bom no)
  (on_board yes)
  (in_pos_files yes)
  (dnp yes)
  (property "Reference" "H1" (at 85.344 109.474 90) (show_name no) (do_not_autoplace no) (effects (font (size 1.27 1.27)) (justify right)))
  (property "Value" "MountingHole_Pad" (at 78.232 112.014 90) (show_name no) (do_not_autoplace no) (effects (font (size 1.27 1.27)) (justify right)))
  (property "Footprint" "MountingHole:MountingHole_2.2mm_M2_Pad" (at 87.63 115.57 0) (hide yes) (show_name no) (do_not_autoplace no) (effects (font (size 1.27 1.27))))
  (property "Datasheet" "" (at 87.63 115.57 0) (hide yes) (show_name no) (do_not_autoplace no) (effects (font (size 1.27 1.27))))
  (property "Description" "Mounting Hole with connection" (at 87.63 115.57 0) (hide yes) (show_name no) (do_not_autoplace no) (effects (font (size 1.27 1.27))))
  (pin "1"))
 (symbol
  (lib_id "Device:LED")
  (at 130.81 118.11 90)
  (unit 1)
  (body_style 1)
  (exclude_from_sim no)
  (in_bom yes)
  (on_board yes)
  (in_pos_files yes)
  (dnp no)
  (fields_autoplaced yes)
  (property "Reference" "D11" (at 134.62 118.4274 90) (show_name no) (do_not_autoplace no) (effects (font (size 1.27 1.27)) (justify right)))
  (property "Value" "LED" (at 134.62 120.9674 90) (show_name no) (do_not_autoplace no) (effects (font (size 1.27 1.27)) (justify right)))
  (property "Footprint" "LED_SMD:LED_0603_1608Metric_Pad1.05x0.95mm_HandSolder" (at 130.81 118.11 0) (hide yes) (show_name no) (do_not_autoplace no) (effects (font (size 1.27 1.27))))
  (property "Datasheet" "" (at 130.81 118.11 0) (hide yes) (show_name no) (do_not_autoplace no) (effects (font (size 1.27 1.27))))
  (property "Description" "Light emitting diode" (at 130.81 118.11 0) (hide yes) (show_name no) (do_not_autoplace no) (effects (font (size 1.27 1.27))))
  (property "Sim.Pins" "1=K 2=A" (at 130.81 118.11 0) (hide yes) (show_name no) (do_not_autoplace no) (effects (font (size 1.27 1.27))))
  (property "Digikey" "" (at 130.81 118.11 90) (hide yes) (show_name no) (do_not_autoplace no) (effects (font (size 1.27 1.27))))
  (property "LCSC" "C965885" (at 130.81 118.11 90) (hide yes) (show_name no) (do_not_autoplace no) (effects (font (size 1.27 1.27))))
  (pin "1")
  (pin "2"))
 (symbol
  (lib_id "Device:LED")
  (at 168.91 105.41 90)
  (unit 1)
  (body_style 1)
  (exclude_from_sim no)
  (in_bom yes)
  (on_board yes)
  (in_pos_files yes)
  (dnp no)
  (fields_autoplaced yes)
  (property "Reference" "D14" (at 172.72 105.7274 90) (show_name no) (do_not_autoplace no) (effects (font (size 1.27 1.27)) (justify right)))
  (property "Value" "LED" (at 172.72 108.2674 90) (show_name no) (do_not_autoplace no) (effects (font (size 1.27 1.27)) (justify right)))
  (property "Footprint" "LED_SMD:LED_0603_1608Metric_Pad1.05x0.95mm_HandSolder" (at 168.91 105.41 0) (hide yes) (show_name no) (do_not_autoplace no) (effects (font (size 1.27 1.27))))
  (property "Datasheet" "" (at 168.91 105.41 0) (hide yes) (show_name no) (do_not_autoplace no) (effects (font (size 1.27 1.27))))
  (property "Description" "Light emitting diode" (at 168.91 105.41 0) (hide yes) (show_name no) (do_not_autoplace no) (effects (font (size 1.27 1.27))))
  (property "Sim.Pins" "1=K 2=A" (at 168.91 105.41 0) (hide yes) (show_name no) (do_not_autoplace no) (effects (font (size 1.27 1.27))))
  (property "Digikey" "" (at 168.91 105.41 90) (hide yes) (show_name no) (do_not_autoplace no) (effects (font (size 1.27 1.27))))
  (property "LCSC" "C965885" (at 168.91 105.41 90) (hide yes) (show_name no) (do_not_autoplace no) (effects (font (size 1.27 1.27))))
  (pin "1")
  (pin "2"))
 (symbol
  (lib_id "power:PWR_FLAG")
  (at 139.7 127 180)
  (unit 1)
  (body_style 1)
  (exclude_from_sim no)
  (in_bom yes)
  (on_board yes)
  (in_pos_files yes)
  (dnp no)
  (property "Reference" "#FLG02" (at 139.7 125.095 0) (hide yes) (show_name no) (do_not_autoplace no) (effects (font (size 1.27 1.27))))
  (property "Value" "PWR_FLAG" (at 139.7 130.81 0) (show_name no) (do_not_autoplace no) (effects (font (size 1.27 1.27))))
  (property "Footprint" "" (at 139.7 127 0) (hide yes) (show_name no) (do_not_autoplace no) (effects (font (size 1.27 1.27))))
  (property "Datasheet" "" (at 139.7 127 0) (hide yes) (show_name no) (do_not_autoplace no) (effects (font (size 1.27 1.27))))
  (property "Description" "Special symbol for telling ERC where power comes from" (at 139.7 127 0) (hide yes) (show_name no) (do_not_autoplace no) (effects (font (size 1.27 1.27))))
  (pin "1"))
 (symbol
  (lib_id "Device:R_Potentiometer")
  (at 127 88.9 0)
  (unit 1)
  (body_style 1)
  (exclude_from_sim no)
  (in_bom yes)
  (on_board yes)
  (in_pos_files yes)
  (dnp no)
  (fields_autoplaced yes)
  (property "Reference" "RV1" (at 124.46 87.6299 0) (show_name no) (do_not_autoplace no) (effects (font (size 1.27 1.27)) (justify right)))
  (property "Value" "100" (at 124.46 90.1699 0) (show_name no) (do_not_autoplace no) (effects (font (size 1.27 1.27)) (justify right)))
  (property "Footprint" "potentiometer-C48997897:C48997897" (at 127 88.9 0) (hide yes) (show_name no) (do_not_autoplace no) (effects (font (size 1.27 1.27))))
  (property "Datasheet" "" (at 127 88.9 0) (hide yes) (show_name no) (do_not_autoplace no) (effects (font (size 1.27 1.27))))
  (property "Description" "Potentiometer" (at 127 88.9 0) (hide yes) (show_name no) (do_not_autoplace no) (effects (font (size 1.27 1.27))))
  (property "Sim.Device" "R" (at 127 88.9 0) (hide yes) (show_name no) (do_not_autoplace no) (effects (font (size 1.27 1.27))))
  (property "Sim.Type" "POT" (at 127 88.9 0) (hide yes) (show_name no) (do_not_autoplace no) (effects (font (size 1.27 1.27))))
  (property "Sim.Pins" "1=r0 2=wiper 3=r1" (at 127 88.9 0) (hide yes) (show_name no) (do_not_autoplace no) (effects (font (size 1.27 1.27))))
  (property "LCSC" "C52033642" (at 127 88.9 0) (hide yes) (show_name no) (do_not_autoplace no) (effects (font (size 1.27 1.27))))
  (pin "3")
  (pin "2")
  (pin "1"))
 (sheet_instances
  (path ""
   (page "1")))
 (embedded_fonts no))
